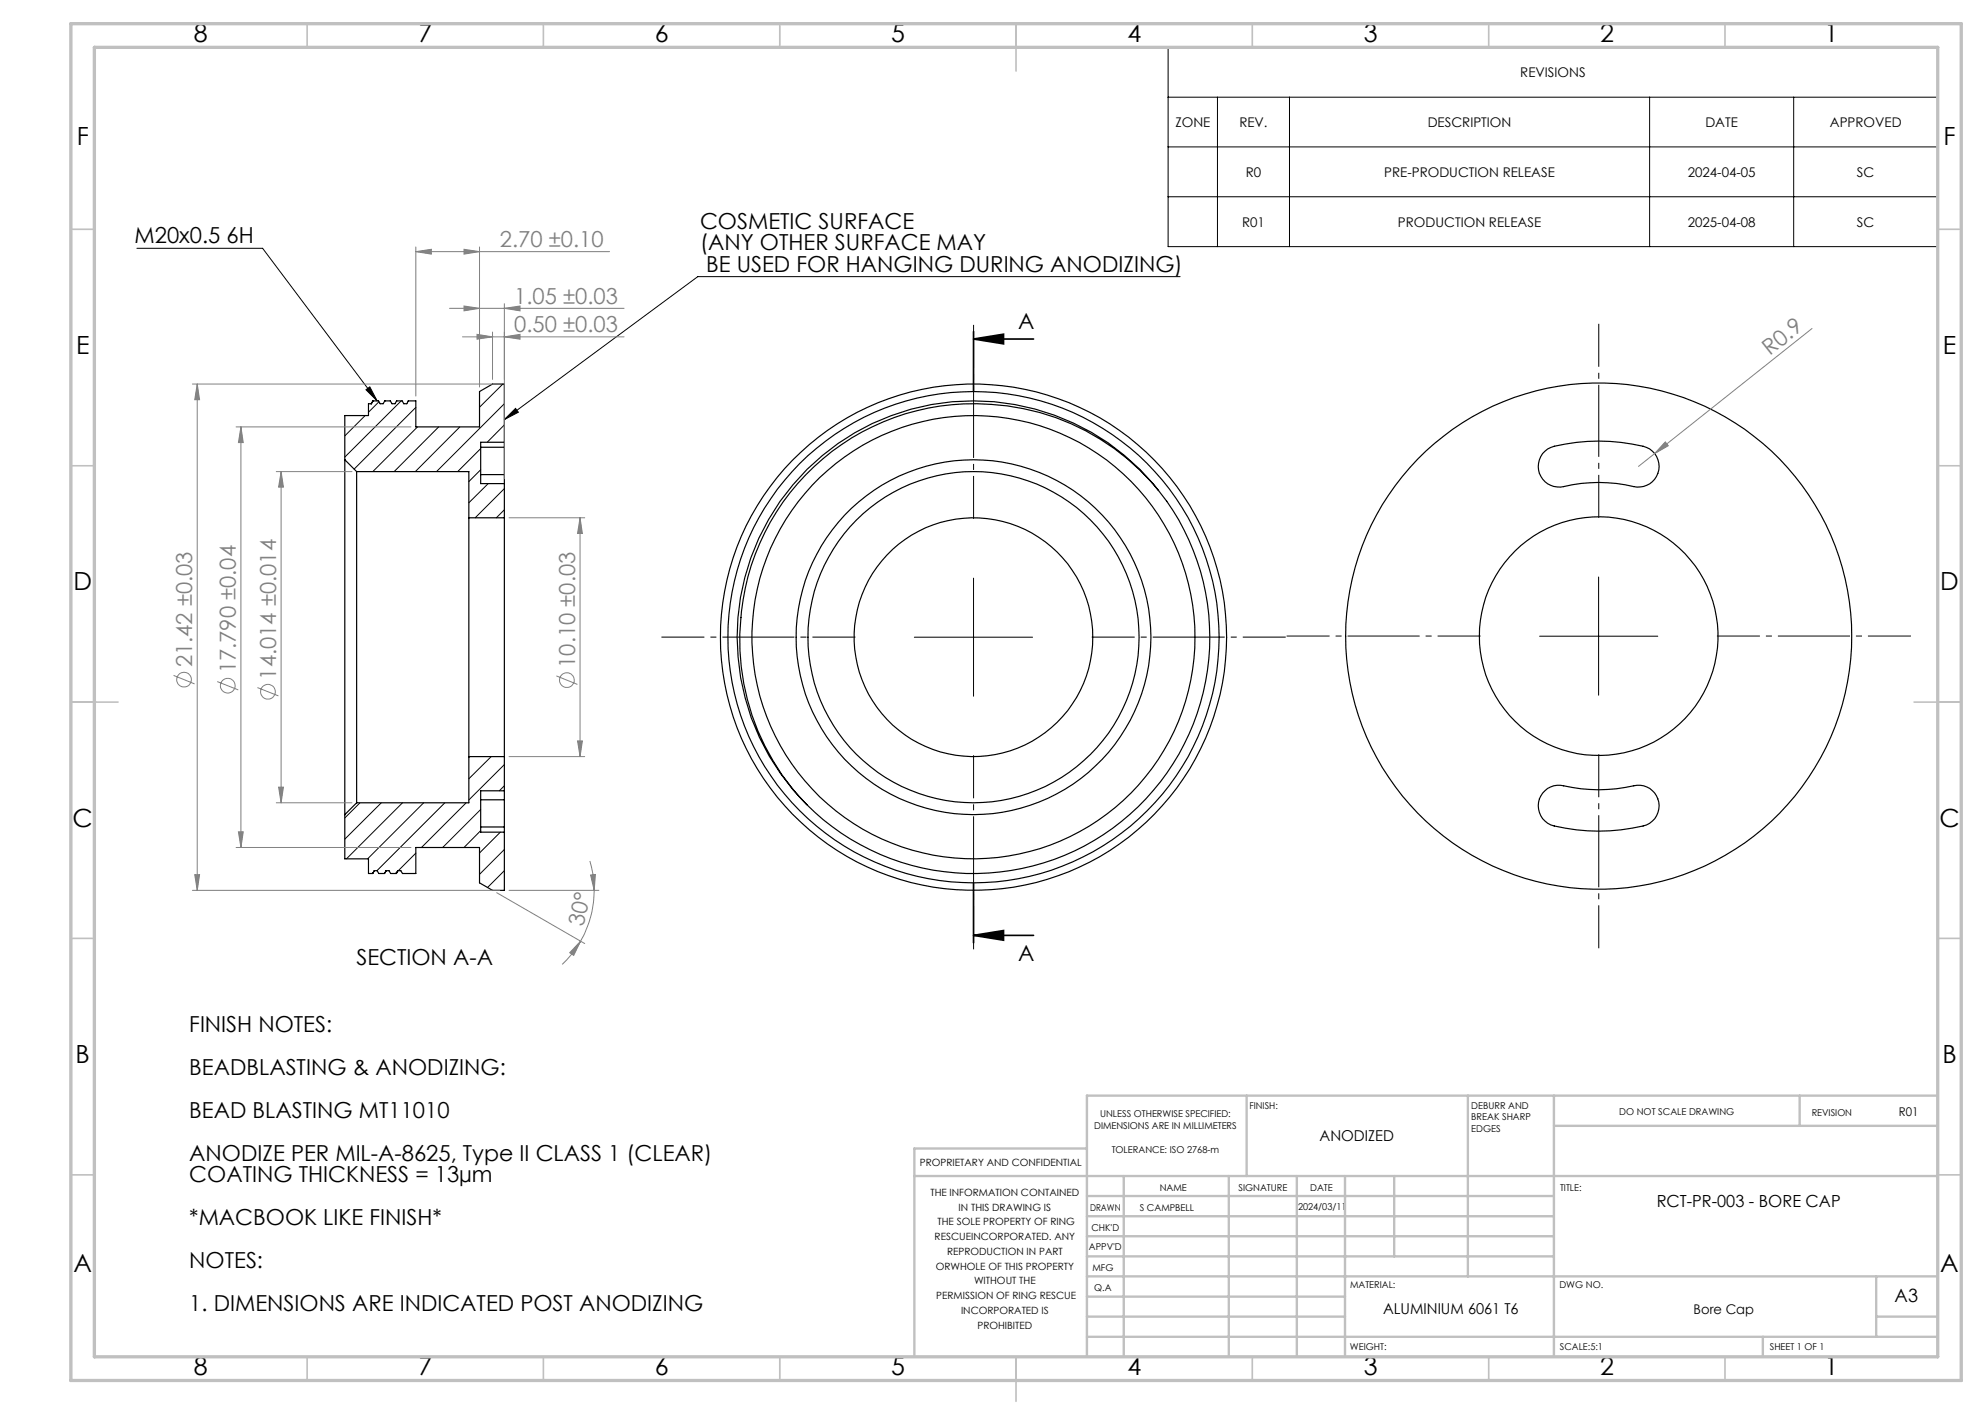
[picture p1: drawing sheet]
<svg xmlns="http://www.w3.org/2000/svg" width="420mm" height="297mm" viewBox="0 0 420 297" stroke-linecap="round" stroke-linejoin="round" font-family="sans-serif">
<g fill="none" stroke="#000" stroke-width=".25">
<path d="M73 97.3v75M73 97.3l2.5 2.5M75.5 99.8v70M75.5 99.8h23.7v9.7M78.9 84.8l-.4 .7M78.9 84.8l-.3 .6h-.6v2.5h-5v9.4M78.9 84.8h1.2l.3 .6h.7l.3-.6M81.4 84.8h1.2l.3 .6h.7l.3-.6M81.4 84.8v.1M83.9 84.8h1.2l.3 .6h.7l.3-.6M83.9 84.8v.1M86.4 84.8h1.6v5.5h13.5v-7.5l2.7-1.6h2.5v12.4"/>
<path d="M86.4 84.8v.1M101.7 94.6h5M106.7 93.6v1M106.7 94.6v5.8M106.7 93.6h-5v8.7h5M326.9 95.4a6.9 6.9 0 0 1 4.3-1.5 39 39 0 0 1 17.2 .7 4.4 4.4 0 0 1 2.4 5.4 4.4 4.4 0 0 1-5.1 2.9 32.7 32.7 0 0 0-15.5 .1 4.4 4.4 0 0 1-4.4-2.6 4.4 4.4 0 0 1 1.1-5zM99.2 109.5v50.6M99.2 109.5h7.5M101.7 100.4h5M106.7 109.5v50.6M106.7 100.4v1.9M106.7 102.3v7.2"/>
<path d="M170.5 100.5a50.1 50.1 0 0 1 78.9 9.5 50 50 0 0 1-16.4 66.9 50 50 0 0 1-67.6-13 50.4 50.4 0 0 1 5.1-63.4zM245.1 103.8a50 50 0 0 0-72.4-6.3 50 50 0 0 0-2 72.7M73 172.3v9.4h5v3.1h.8M75.5 169.8l-2.5 2.5M99.2 160.1h7.5M99.2 160.1v9.7h-23.7M101.7 174.9h5M101.7 169.2h5M106.7 176v12.3h-2.5l-2.7-1.5v-7.5h-13.5v5.5h-2.8l-.4-.6h-.6M106.7 174.9v1.1M106.7 167.3v1.9M106.7 169.2v5.7"/>
<path d="M106.7 160.1v7.2M106.7 167.3h-5v8.7h5M326.4 167.7a4.4 4.4 0 0 1 4.4-1.5 34 34 0 0 0 15.6-.1 4.4 4.4 0 0 1 4.6 3.7 4.4 4.4 0 0 1-3.3 4.9 40.3 40.3 0 0 1-19.5-.2 4.4 4.4 0 0 1-1.8-6.8zM78.8 184.7v.1M79.2 184.2l-.4 .6M79.2 184.2h.6l.4 .6h1.2M81.4 184.7v.1M81.7 184.2l-.3 .6M81.7 184.2h.6l.4 .6h1.2M83.9 184.7v.1M84.2 184.2l-.3 .6"/>
<circle cx="206" cy="134.8" r="46.9"/>
<circle cx="206" cy="134.8" r="25.2"/>
<circle cx="206" cy="134.8" r="53.6"/>
<circle cx="206" cy="134.8" r="37.5"/>
<circle cx="206" cy="134.8" r="35"/>
<circle cx="206" cy="134.8" r="52"/>
<circle cx="338.3" cy="134.6" r="25.2"/>
<circle cx="338.3" cy="134.6" r="53.5"/>
</g>
<g fill="none" stroke="#000" stroke-width=".21">
<path d="M247.2 10h162.8v42.2h-162.8zM247.2 20.6h162.8M247.2 31.1h162.8M257.6 20.6v31.6M272.8 20.6v31.6M349 20.6v31.6M379.5 20.6v31.6M29 52.5h26.6l24.2 32.3M247.2 41.6h162.8M249.7 58.5h-102.1l-40.9 30.3M77.3 87.9l-4.3 4.3M77.4 82.4l.8-.6 1.6 3z"/>
<path d="M80.2 85l-2.2 2.2M84.9 84.8l-11.9 11.9M88 86.2l-13.1 13M88.3 90.3l-9.4 9.5M92.8 90.3l-9.4 9.5M97.3 90.3l-9.4 9.5M101.7 94.9l-4.9 4.9M101.7 99.4l-2.5 2.5M106.4 81.2l-4.9 4.9M106.7 88.8l2.4-2.4 .6 .8zM106.7 85.4l-14.3 14.4M106.7 89.9l-3.6 3.7"/>
<path d="M103.3 102.3l-4.1 4.1M106.7 103.4l-6.2 6.1M106.7 107.8l-1.7 1.7M193.5 134.8h25M206 122.3v25M325.8 134.6h25M338.2 122.1v25M76.2 169.8l-3.2 3.2M80.7 169.8l-7.7 7.7M85.2 169.8l-11.9 11.9M89.6 169.8l-11.8 11.9M94.1 169.8l-14.3 14.4"/>
<path d="M98.6 169.8l-9.4 9.5M99.4 160.1l-.2 .2M101.7 171.2l-8 8.1M101.7 175.7l-3.5 3.6M103.9 160.1l-4.7 4.6M105.9 176l-4.4 4.4M106.7 161.7l-7.5 7.5M106.7 166.2l-1 1.1M106.7 179.7l-5.2 5.3M84.1 184.4l-.5 .4M88 180.5l-3.7 3.7M106.7 184.2l-3.5 3.5"/>
</g>
<g fill="none" stroke="#808080" stroke-width=".21">
<path d="M88 53.2l3.3-.5v1.1zM88 52.2v31.6M88 53.2h41M98.2 52.7l3.3 .5-3.3 .6zM101.5 52.2v29.6M95.1 65.2h36.9M97.9 71.3h34.1M98.2 64.7l3.3 .5-3.3 .6zM100.9 70.7l3.3 .6-3.3 .5zM104.2 70.2v10.1M106.7 71.3l3.3-.6v1.1zM106.7 65.2l3.3-.5v1.1z"/>
<path d="M106.7 64.2v37.1M383.4 69.5l-33.3 26.5M40.7 81.2h65M41.7 81.2v107.1M41.7 81.2l.5 3.4h-1zM50 90.3h37M51 90.3l.5 3.3h-1.1zM51 90.3v89M58.5 99.8h16M59.5 99.8l.5 3.2h-1.1zM59.5 99.8v70M350.1 96l-3.4 2.7"/>
<path d="M352.4 93.5l.6 .8-2.9 1.7zM107.7 109.5h16M122.7 109.5l.5 3.4h-1zM122.7 109.5v50.6M36.7 142.9l4.5 1.8M46 144.2l4.4 1.7M54.5 145.4l4.4 1.8M117.7 143l4.5 1.8M122.2 156.7h1l-.5 3.4zM50 179.3h37M50.4 176h1.1l-.5 3.3zM58.5 169.8h16"/>
<path d="M58.9 166.5h1.1l-.5 3.3zM107.7 160.1h16M40.7 188.3h65M41.2 185h1l-.5 3.3zM105.1 188.8l18.6 10.8M107.7 188.3h19M122.8 199.1l-1.4 3-.9-.6zM122.8 199.1a23.5 23.5 0 0 1-3.8 4.9M124.8 182.1a21.1 21.1 0 0 1 .9 6.2M125 185.1l1-.1-.3 3.3zM125.7 188.3a21.9 21.9 0 0 1-2.9 10.8"/>
<circle cx="38.9" cy="143.8" r="1.55"/>
<circle cx="48.2" cy="145.1" r="1.55"/>
<circle cx="56.7" cy="146.3" r="1.55"/>
<circle cx="119.9" cy="143.9" r="1.55"/>
</g>
<path d="M206 71.7l6.3-1v2zM206 71.7h12.7M206 70.1v12.7M206 197.9l6.3-1.1v2.1zM206 186.8v12.7M206 197.9h12.7" fill="none" stroke="#000" stroke-width=".35"/>
<path d="M206 109.8v-41.1M338.3 109.5v-41M181 134.8h-41.1M231 134.8h41M313.3 134.5h-41.1M363.3 134.5h41M206 159.8v41M338.3 159.5v41.1" fill="none" stroke="#000" stroke-width=".21" stroke-dasharray="15.2 1.3 1.3 1.3" stroke-dashoffset="6.1" stroke-linecap="butt"/>
<g fill="none" stroke="#c0c0c0" stroke-width=".35">
<path d="M65 5v5M115 5v5M165 5v5M215 5v10M265 5v5M315 5v5M365 5v5M15 48.5h5M410 48.5h5M15 98.5h5M410 98.5h5M15 148.5h10"/>
<path d="M405 148.5h10M15 198.5h5M410 198.5h5M15 248.5h5M410 248.5h5M65 287v5M115 287v5M165 287v5M215 287v9.4M265 287v5M315 287v5M365 287v5"/>
</g>
<g fill="none" stroke="#c0c0c0" stroke-width=".5">
<path d="M263.8 231.8v17M310.6 231.8v38.2M328.8 231.8v55.2M328.8 238.2h81.2M380.8 231.8v6.4M410 231.8h-180v55.2M193.5 248.8h216.5M230 257.3h98.8M230 253h98.8M230 243h-36.5v44M237.8 248.8v38.2M260 248.8v38.2"/>
<path d="M274.4 248.8v38.2M284.6 248.8v38.2M295 248.8v17M230 265.8h98.8M230 261.5h98.8M230 278.5h54.6M230 274.3h54.6M230 270h180M397 278.5h13M397 270v12.8M230 282.8h180M373 282.8v4.2"/>
</g>
<path d="M15 5h400v287h-400zM20 10h390v277h-390z" fill="none" stroke="#c0c0c0" stroke-width=".7"/>
<g fill="#000">
<path d="M206 71.7l6.3-1v2zM206 197.9l6.3-1.1v2.1z"/>
<path d="M106.7 88.8l2.4-2.4 .6 .8zM77.4 82.4l.8-.6 1.6 3z"/>
</g>
<g fill="#808080">
<path d="M352.4 93.5l.6 .8-2.9 1.7z"/>
<path d="M98.2 52.7l3.3 .5-3.3 .6zM88 53.2l3.3-.5v1.1zM106.7 71.3l3.3-.6v1.1zM100.9 70.7l3.3 .6-3.3 .5z"/>
<path d="M122.8 199.1l-1.4 3-.9-.6zM125 185.1l1-.1-.3 3.3z"/>
<path d="M59.5 99.8l.5 3.2h-1.1zM58.9 166.5h1.1l-.5 3.3zM51 90.3l.5 3.3h-1.1zM50.4 176h1.1l-.5 3.3zM41.7 81.2l.5 3.4h-1zM41.2 185h1l-.5 3.3zM122.7 109.5l.5 3.4h-1zM122.2 156.7h1l-.5 3.4z"/>
<path d="M98.2 64.7l3.3 .5-3.3 .6zM106.7 65.2l3.3-.5v1.1z"/>
</g>
<g font-size="5.3">
<text x="41" y="8.9">8</text>
<text x="88.5" y="8.9">7</text>
<text x="138.5" y="8.9">6</text>
<text x="188.5" y="8.9">5</text>
<text x="238.5" y="8.9">4</text>
<text x="288.5" y="8.9">3</text>
<text x="338.5" y="8.9">2</text>
<text x="386" y="8.9">1</text>
<text x="16.2" y="30.7">F</text>
<text x="411.2" y="30.7">F</text>
<text x="16.1" y="74.9">E</text>
<text x="411.1" y="74.9">E</text>
<text x="15.5" y="124.9">D</text>
<text x="410.5" y="124.9">D</text>
<text x="15.4" y="174.9">C</text>
<text x="410.4" y="174.9">C</text>
<text x="16" y="224.9">B</text>
<text x="411" y="224.9">B</text>
<text x="15.5" y="269.2">A</text>
<text x="410.5" y="269.2">A</text>
<text x="41" y="290.9">8</text>
<text x="88.5" y="290.9">7</text>
<text x="138.5" y="290.9">6</text>
<text x="188.5" y="290.9">5</text>
<text x="238.5" y="290.9">4</text>
<text x="288.5" y="290.9">3</text>
<text x="338.5" y="290.9">2</text>
<text x="386" y="290.9">1</text>
</g>
<g font-size="4.7">
<text x="28.5" y="51.5">M20x0.5 6H</text>
<text x="148.1" y="48.4">COSMETIC SURFACE</text>
<text x="148.1" y="52.9">(ANY OTHER SURFACE MAY</text>
<text x="149.4" y="57.5">BE USED FOR HANGING DURING ANODIZING)</text>
<text x="215.4" y="69.5">A</text>
<text x="215.4" y="203.2">A</text>
<text x="75.4" y="204.1">SECTION A-A</text>
<text x="40.1" y="218.4">FINISH NOTES:</text>
<text x="40.1" y="227.4">BEADBLASTING &amp; ANODIZING:</text>
<text x="40.1" y="236.5">BEAD BLASTING MT11010</text>
<text x="40.1" y="245.6">ANODIZE PER MIL-A-8625, Type II CLASS 1 (CLEAR)</text>
<text x="40.1" y="250.1">COATING THICKNESS = 13µm</text>
<text x="40.1" y="259.1">*MACBOOK LIKE FINISH*</text>
<text x="40.1" y="268.2">NOTES:</text>
<text x="40.1" y="277.2">1. DIMENSIONS ARE INDICATED POST ANODIZING</text>
</g>
<g font-size="4.7" fill="#808080">
<text x="105.8" y="52.2">2.70 ±0.10</text>
<text x="108.8" y="64.2">1.05 ±0.03</text>
<text x="108.8" y="70.2">0.50 ±0.03</text>
<text x="374.5" y="75.3" transform="rotate(-38 374.5 75.3)">R0.9</text>
<text x="40.7" y="141.2" transform="rotate(-90 40.7 141.2)">21.42 ±0.03</text>
<text x="49.9" y="142.5" transform="rotate(-90 49.9 142.5)">17.790 ±0.04</text>
<text x="58.4" y="143.8" transform="rotate(-90 58.4 143.8)">14.014 ±0.014</text>
<text x="121.7" y="141.3" transform="rotate(-90 121.7 141.3)">10.10 ±0.03</text>
<text x="123.5" y="196.2" transform="rotate(-78 123.5 196.2)">30°</text>
</g>
<text font-size="3.9" x="400.9" y="275.5">A3</text>
<text font-size="3.5" x="350.5" y="255.3">RCT-PR-003 - BORE CAP</text>
<g font-size="3.2">
<text x="279.2" y="241.4">ANODIZED</text>
<text x="292.6" y="277.9">ALUMINIUM 6061 T6</text>
</g>
<g font-size="2.8">
<text x="321.7" y="16.3">REVISIONS</text>
<text x="248.7" y="26.9">ZONE</text>
<text x="262.2" y="26.9">REV.</text>
<text x="302.1" y="26.9">DESCRIPTION</text>
<text x="360.8" y="26.9">DATE</text>
<text x="387.2" y="26.9">APPROVED</text>
<text x="263.6" y="37.4">R0</text>
<text x="292.9" y="37.4">PRE-PRODUCTION RELEASE</text>
<text x="357.1" y="37.4">2024-04-05</text>
<text x="392.9" y="37.4">SC</text>
<text x="262.8" y="47.9">R01</text>
<text x="295.8" y="47.9">PRODUCTION RELEASE</text>
<text x="357.1" y="47.9">2025-04-08</text>
<text x="392.9" y="47.9">SC</text>
<text x="358.3" y="277.9">Bore Cap</text>
</g>
<text font-size="2.5" x="401.8" y="236.1">R01</text>
<g font-size="2.1">
<text x="194.7" y="246.6">PROPRIETARY AND CONFIDENTIAL</text>
<text x="196.9" y="253">THE INFORMATION CONTAINED</text>
<text x="202.8" y="256.1">IN THIS DRAWING IS</text>
<text x="197.8" y="262.3">RESCUEINCORPORATED. ANY</text>
<text x="198.4" y="259.2">THE SOLE PROPERTY OF RING</text>
<text x="198" y="268.6">ORWHOLE OF THIS PROPERTY</text>
<text x="200.4" y="265.5">REPRODUCTION IN PART</text>
<text x="198.1" y="274.8">PERMISSION OF RING RESCUE</text>
<text x="206.1" y="271.7">WITHOUT THE</text>
<text x="203.3" y="277.9">INCORPORATED IS</text>
<text x="206.8" y="281">PROHIBITED</text>
</g>
<g font-size="2">
<text x="231.5" y="238.8">DIMENSIONS ARE IN MILLIMETERS</text>
<text x="232.8" y="236.3">UNLESS OTHERWISE SPECIFIED:</text>
<text x="264.4" y="234.6">FINISH:</text>
<text x="311.3" y="234.5">DEBURR AND</text>
<text x="311.3" y="237">BREAK SHARP</text>
<text x="311.3" y="239.5">EDGES</text>
<text x="342.6" y="236">DO NOT SCALE DRAWING</text>
<text x="383.3" y="236.2">REVISION</text>
<text x="235.2" y="243.8">TOLERANCE: ISO 2768-m</text>
<text x="245.4" y="251.9">NAME</text>
<text x="262.1" y="251.9">SIGNATURE</text>
<text x="277.2" y="251.9">DATE</text>
<text x="330.1" y="251.9">TITLE:</text>
<text x="230.6" y="256.1">DRAWN</text>
<text x="241.2" y="256.1">S CAMPBELL</text>
<text x="274.6" y="255.9">2024/03/11</text>
<text x="230.9" y="260.3">CHK'D</text>
<text x="230.4" y="264.4">APPV'D</text>
<text x="231.1" y="268.8">MFG</text>
<text x="231.5" y="273">Q.A</text>
<text x="285.6" y="272.5">MATERIAL:</text>
<text x="330" y="272.5">DWG NO.</text>
<text x="285.6" y="285.5">WEIGHT:</text>
<text x="330.1" y="285.6">SCALE:5:1</text>
<text x="374.5" y="285.6">SHEET 1 OF 1</text>
</g>
</svg>
